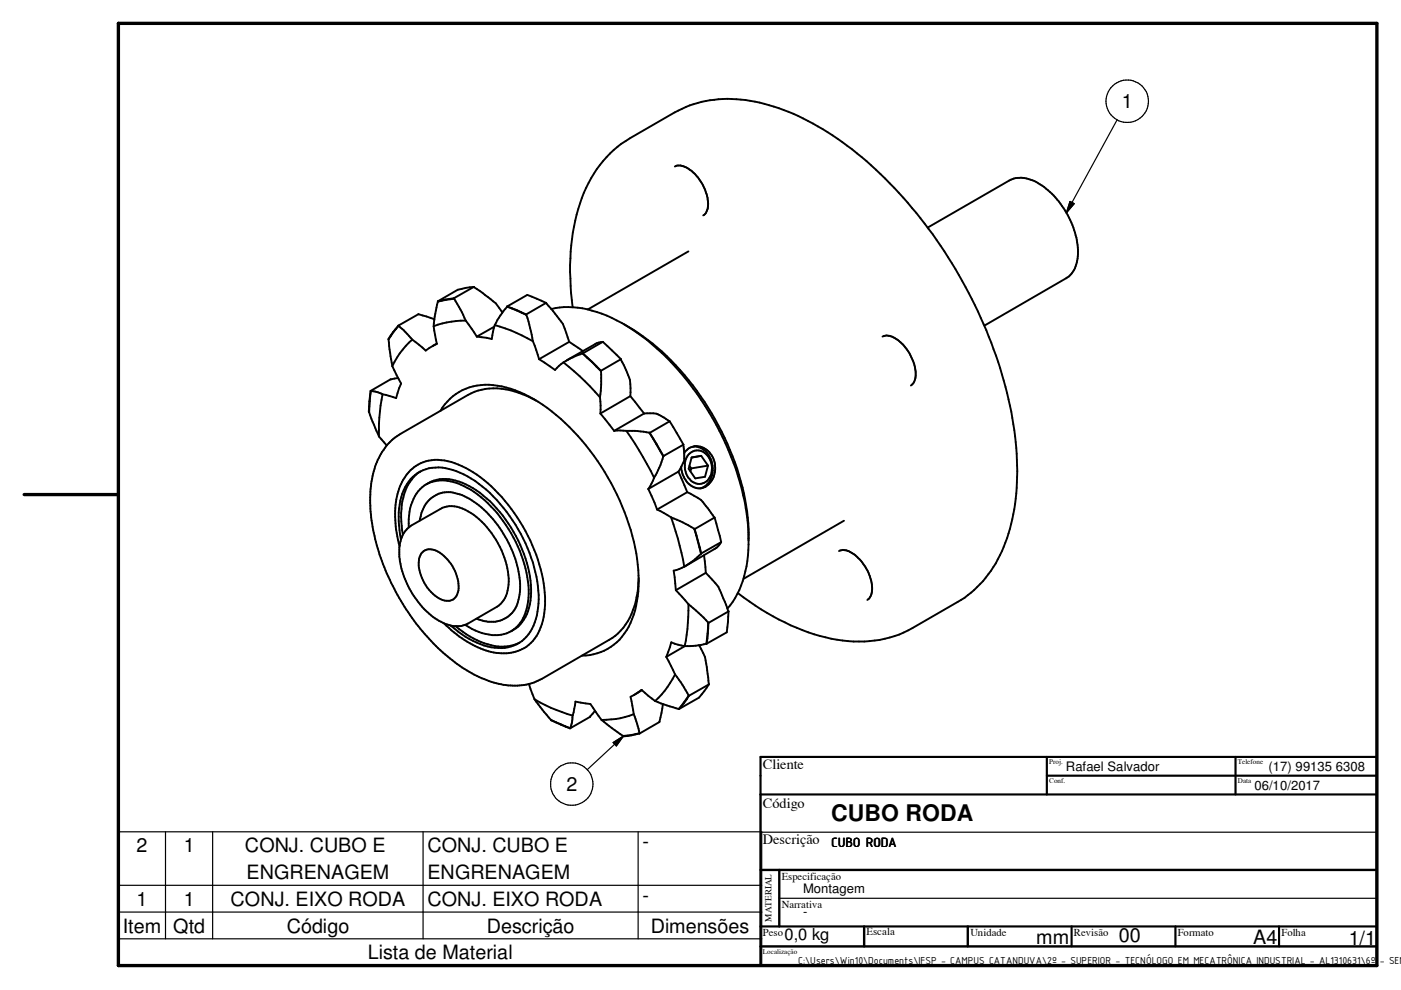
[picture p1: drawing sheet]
<svg xmlns="http://www.w3.org/2000/svg" width="297mm" height="210mm" viewBox="0 0 297 210" stroke-linecap="round" stroke-linejoin="round" font-family="sans-serif">
<g fill="none" stroke="#000" stroke-width=".41">
<path d="M143.1 35.3a3.6 3.6 0 0 1 3.9 1.3l1 1 .8 1.3a7.3 7.3 0 0 1 1 5.9l-.7 .9M146 53.3l-21.4 12.3M196.7 48.3l17.3-10a6.6 6.6 0 0 1 7 1.1 18.5 18.5 0 0 1 7.6 14.5 5.7 5.7 0 0 1-2.6 5.1l-17.3 10M82.4 72l.8 5.6M83.2 77.6l1.8 3.7-1 3.1-2.9-.8M84.5 69v.1M84.5 69l-1.1 1.4-1 1.6M84.5 69.1l2.9 2.9M84.5 69.1l-2.1 2.9M87.4 72l2.9 2.3 2.3-1.4M87.4 72l-1.4 1.4-1.3 1.5-1.5 2.7M91.9 69.2l.7 3.7"/>
<path d="M92.1 67.7l-3.4-1.1-4.2 2.4M92.6 72.9l-.8 .4M92.8 63.9v.1M92.8 64l-.6 3.2-.3 2M96.2 63.2l.1 .1M96.2 63.2l-3.4 .7M96.3 63.3l2.5 4.7M96.3 63.3l-3.5 .7M98.8 68l2.3 3.4M98.8 68l-2.1 .1-2 .3-2.8 .8M100.5 60.8l3.5 2.6a7.1 7.1 0 0 1 2.5 2.9M100.5 60.8l-3.4 .6-4.3 2.5"/>
<path d="M100.5 60.8l-4.3 2.4M104.8 69.3l-3.7 2.1M104.9 68.9l-.6 3-3.2-.5M104.9 68.9l3.4 1.2 4.7 2.2M107.5 65l-1.4 1.9-1.2 2M107.5 65l4 1.7M108.5 65.4l3.1 1.4M111.5 66.7l.1 .1M111.6 66.8l.6 2 .8 3.5M113 72.3l1.3 3.9M114.3 76.2l3.4 2.2 1.8-1.6M115.8 64.2l1 1.2a11.3 11.3 0 0 1 3.6 6.1l.3 1"/>
<path d="M115.8 64.2l-4-1.7-4.3 2.5M115.8 64.2l-4.3 2.5M116.9 65.5a19.7 19.7 0 0 1 13.9 2.4 49.9 49.9 0 0 1 20.1 19.8 53 53 0 0 1 7.8 24.5 28.4 28.4 0 0 1-1.9 12.9l-1.4 2.5-1.2 1.4M119.5 76.8l3.4 3 4.3 4.4M120.7 72.5l-6.4 3.7M120.7 72.5l2.9 1.9M121.4 65.2a51.1 51.1 0 0 1 1.6-22.1 24.4 24.4 0 0 1 10.5-13.8l9.5-5.5a25.3 25.3 0 0 1 19-1.8 53.7 53.7 0 0 1 18.7 9.7 97.1 97.1 0 0 1 34.3 59.5 47.9 47.9 0 0 1-2.2 24.8 23.5 23.5 0 0 1-9.8 11.6l-9.5 5.5a25.2 25.2 0 0 1-19.7 1.7 51.2 51.2 0 0 1-17.4-9.1M123.5 74.9h.1M123.5 74.9l3.9 3.8M123.5 74.9l-2.6 1.1-1.4 .8M123.6 74.9l3.8 3.7M127.4 78.6v.1"/>
<path d="M127.4 78.7l.1 2.8-.3 2.7M127.8 72.5l-1.3 .3-6.3 3.6M127.8 72.5l3.9 3.7M127.8 72.5l-4.2 2.4M131.7 76.2l.5 1.2a10.1 10.1 0 0 1 1.4 6.6M131.7 76.2l-4.3 2.4M132.9 69.1a55.8 55.8 0 0 1 18.9 20.9 54.8 54.8 0 0 1 6.9 22.9M187.1 71.4a3.2 3.2 0 0 1 3.5 .9l1.6 1.7 1.2 2.1a7.8 7.8 0 0 1 .7 4.1l-.4 1-.6 .5M78.3 87.4l2 5.1M78.6 82.9h.1M78.6 82.9l-.3 2.2v2.3M78.7 82.9l1.5 .3 .9 .4"/>
<path d="M78.7 82.9l-.4 4.5M80.3 92.5l1.7 1.9M81.1 83.6l-.2 1.2a37.7 37.7 0 0 0-.6 7.7M84.4 80.1l-1.6 .3-4.2 2.5M89.2 99.9a9.7 9.7 0 0 0-4.1 8v2.7l.3 2.8M93.4 87.1a11.5 11.5 0 0 1 13-5.2 30.3 30.3 0 0 1 14.3 8.7 51.7 51.7 0 0 1 14.4 27.9 23.3 23.3 0 0 1-2.2 15.1 11.1 11.1 0 0 1-9.5 5.4M113.7 85a16.4 16.4 0 0 0-12.3-2.2l-2.2 .9-14.3 8.3a13.8 13.8 0 0 0-6.1 10 38 38 0 0 0 4.8 22.8 45.1 45.1 0 0 0 14.4 16.7 23.9 23.9 0 0 0 9.2 3.7 11.7 11.7 0 0 0 7.7-1.3l14.3-8.3a13.4 13.4 0 0 0 6-10l.2-3M127.2 84.2l.1 3.5M127.3 87.7l2.9 3.7M130.2 91.4h2.6M132.8 91.4h2.4l2.5 .3M132.8 91.4l2.7 4.1 3.2 5.8"/>
<path d="M133.6 84l-6.3 3.7M133.6 84l3 3.7M136.6 87.7a5.7 5.7 0 0 1 5 1.4l.4 .2M136.6 87.7l-6.4 3.7M137.7 91.7v.1M137.7 91.7l2.9 5.1M137.7 91.8l3 4.9M140.6 96.8l-.6 1.8-1.3 2.7M140.7 96.7l-.1 .1M142 89.3l2.9 5M142 89.3l-4.3 2.5M143.8 100l-6.3 3.7"/>
<path d="M143.8 100l1.9 4.4M144.9 94.3l.1 1.4a4.3 4.3 0 0 1-.8 3.8l-.4 .5M144.9 94.3l-4.2 2.4M145.1 96.1a3.4 3.4 0 0 1 5.7 .3 4.7 4.7 0 0 1-1.9 7.1 3.9 3.9 0 0 1-4.2-3l-.3-1.5M146 96.3a2.68 2.68 0 0 1 4.5 1.2 3.6 3.6 0 0 1-1.5 5 2.98 2.98 0 0 1-3.6-2.5 3.9 3.9 0 0 1 .6-3.7zM146.2 98.8l.4 .5M146.6 99.3l-.2 .6M146.9 94.7a4.2 4.2 0 0 1 4.2 4.1 4.2 4.2 0 0 1-2.6 4.7M148.7 96.6l1.4 2.1M148.7 96.6l-2.1 .4-.6 2.4 1.4 2 2.1-.3 .6-2.4M148.7 96.6l-2.1 .4M150.1 98.7l-3.5 .6"/>
<path d="M84.7 115.8a19.5 19.5 0 0 1 .6-13.6 8.2 8.2 0 0 1 9.7-4.4 23.5 23.5 0 0 1 12.1 8.4 37.3 37.3 0 0 1 8 16.5 18.1 18.1 0 0 1-1 11.6 8.5 8.5 0 0 1-10 3.9 22.2 22.2 0 0 1-10-6M85 114.4a5.5 5.5 0 0 1 2.2-3l6.2-3.5a6 6 0 0 1 6.4 .9 18.6 18.6 0 0 1 8 15.2 5.6 5.6 0 0 1-2.4 4.7l-6.2 3.5a4.8 4.8 0 0 1-3.7 .4M85 114.4l-.3 1.3a17.2 17.2 0 0 0 4.4 12.5 12.5 12.5 0 0 0 6.4 4.4M85 114.4a17.7 17.7 0 0 1 .6-10.5 7.9 7.9 0 0 1 10.4-4.2 25.1 25.1 0 0 1 12 9.7 30.2 30.2 0 0 1 6.2 18.6 10 10 0 0 1-4.6 8.6 10.6 10.6 0 0 1-9.3-.7l-2.4-1.4-2.4-1.9M86.7 111.8a10.2 10.2 0 0 1 2.8-8.5 7.5 7.5 0 0 1 8.2-.6 24.3 24.3 0 0 1 10.7 10.4 24.4 24.4 0 0 1 3.6 14.4 8.2 8.2 0 0 1-4 6.5 8.7 8.7 0 0 1-7.9-.7l-1.5-.8M89 110.4a7.4 7.4 0 0 1 2.5-4.8 5.9 5.9 0 0 1 6-.8 20.7 20.7 0 0 1 10.7 11 19 19 0 0 1 1.9 10.8 5.9 5.9 0 0 1-5.1 5.2h-1.5l-2.5-.6M89.3 117.3a2.8 2.8 0 0 1 4-.1 9.3 9.3 0 0 1 3.9 8 2.42 2.42 0 0 1-3.8 1.8 9 9 0 0 1-4.5-8.6zM90.4 102.7a7.9 7.9 0 0 1 7.6-.3 24.3 24.3 0 0 1 11.4 11.3 22.9 22.9 0 0 1 2.9 14.4 8 8 0 0 1-3.9 5.8M137.5 103.7l1.8 4.3M138.7 101.3l-1.2 2.4M139.3 108l3 1.7M142.3 109.7l2.4 1 2.5 1.4"/>
<path d="M142.3 109.7l1.4 4.5 1.4 5.9M145.7 104.4l.7 .3a8.4 8.4 0 0 1 4 3.5l1.1 1.5M145.7 104.4l-6.4 3.6M147.2 112.1l.1 .1M147.2 112.1l1.4 5.3M147.3 112.2l1.4 5.1M148.6 117.4l-1.7 1.5-1.3 .9M148.7 117.3l-.1 .1M149.3 117.7l.3 3.8M151.5 109.7l1.4 5.2M151.5 109.7l-4.2 2.5M152.9 114.9l-1 1.3-6.8 3.9"/>
<path d="M152.9 114.9l-4.2 2.4M177.9 116.8a2.76 2.76 0 0 1 2.4 .3l.8 .5a9.3 9.3 0 0 1 3.7 8.3l-.5 1-.4 .3M178.9 110.4l-21.3 12.3M96.6 132.8a16.7 16.7 0 0 0 9.7 4.3 8.6 8.6 0 0 0 3.8-.8M141.3 139.3l1.8 3.7M143.3 125.1l2.7 3M145.1 120.1l-2.3 .9 .5 4.1M145.2 137l-2.9-.8-1 3.1M145.2 137l-3.9 2.3M146 128.1l3.2 2.8 1 1.1M146 128.1l-.2 5.2-.6 3.7M148.2 136.8a14.5 14.5 0 0 1 2 6.8l.1 1.5"/>
<path d="M149.6 121.5a12.8 12.8 0 0 1 3.3 4.1l1.6 4M149.6 121.5l-6.3 3.6M149.8 136.5h.1M149.8 136.5l-2.3 .4-2.3 .1M150.2 132v.1M150.2 132l-.4 4.5M150.2 132.1l-.4 4.4M154.5 129.6l-.4 4.5-4.3 2.4M154.5 129.6l-4.3 2.5M112.1 145l1.2 3.3M113.3 148.3l3.5 4.3M113.3 148.3l3.5 1.8 4.6 1.6"/>
<path d="M116.8 152.6l3.1 1.5M116.8 152.6l3.1 1.4M119.9 154l1 .4M119.9 154.1l1 .3M120.9 154.4h.1M121.4 151.7l.6-2.9 3.2 .5 2.3 3.4M121.4 151.7l-.1 1.4-.4 1.3M126.1 150.7l-1 1.3-4.2 2.4M127.5 152.7l4.6 3.3M134.4 151.4l1.2 4M134.4 151.4l-1 .4a17.4 17.4 0 0 1-5.9 .9M135.6 155.4a7.7 7.7 0 0 1-3.5 .6"/>
<path d="M135.6 155.4v.1M135.6 155.5l-3.5 .5M136.1 146.3l-1.6 1M138.9 148.6l-2.9-2.3-2.3 1.4 .7 3.7M138.9 148.6l5 1.7M140.5 149.3l-.7 3.8-4.2 2.4M143.1 143l1.2 1.6 1.7 2.8M143.1 143l-2.2 3.5-2 2.1M143.9 150.3h.1M146 147.4v.1M146 147.4l-2.1 2.9M146 147.5l-2 2.8"/>
<path d="M150.3 145.1l-2.1 2.8-4.2 2.4M150.3 145.1l-4.3 2.4"/>
</g>
<path d="M25.1 5h266.8v199.7h-266.8zM5.1 104.9h20" fill="none" stroke="#000" stroke-width=".71"/>
<path d="M222 160.5v7.9M222 164.5h69.9M262 160.5v7.9M291.9 168.4h-130.7v-7.9h130.7v44.2h-64.7M161.2 196.4h130.7M227.2 196.4v4.3M249.2 196.4v4.3M271.2 196.4v4.3" fill="none" stroke="#000" stroke-width=".46"/>
<g fill="none" stroke="#000" stroke-width=".25">
<path d="M236.9 25.4l-10.8 19.7M226.9 42.7l.8 .5-1.6 1.9zM130 157.4l2.2-1.3-1.5 2.1zM132.2 156.1l-7.7 7.1M25.1 176.4h136.4v28.3h-136.4zM35.1 176.4v22.7M45.1 176.4v22.7M89.7 176.4v22.7M135.3 176.4v22.7M161.2 176.4h130.7M25.1 187.7h136.4M25.1 193.4h136.4"/>
<path d="M25.1 199.1h136.4M165.2 190.5h126.7"/>
<circle cx="239" cy="21.5" r="4.5"/>
<circle cx="121.2" cy="166.3" r="4.5"/>
</g>
<path d="M161.2 168.4v36.3h88M161.2 184.4h130.7M165.2 184.4v12M183.2 196.4v4.3M205.2 196.4v4.3M161.2 200.7h130.7" fill="none" stroke="#000" stroke-width=".51"/>
<path d="M226.9 42.7l.8 .5-1.6 1.9zM130 157.4l2.2-1.3-1.5 2.1z" fill="#000"/>
<text font-size="4.9" x="176.2" y="174">CUBO RODA</text>
<g font-size="4.2">
<text x="237.8" y="23">1</text>
<text x="120.1" y="167.8">2</text>
<text x="136.2" y="179.8">-</text>
<text x="29" y="180.7">2</text>
<text x="38.9" y="180.7">1</text>
<text x="51.9" y="180.7">CONJ. CUBO E</text>
<text x="90.6" y="180.7">CONJ. CUBO E</text>
<text x="52.3" y="186.4">ENGRENAGEM</text>
<text x="90.6" y="186.4">ENGRENAGEM</text>
<text x="136.2" y="191.2">-</text>
<text x="26" y="197.7">Item</text>
<text x="29" y="192.1">1</text>
<text x="36.7" y="197.7">Qtd</text>
<text x="38.9" y="192.1">1</text>
<text x="48.9" y="192.1">CONJ. EIXO RODA</text>
<text x="60.8" y="197.7">Código</text>
<text x="90.6" y="192.1">CONJ. EIXO RODA</text>
<text x="103.2" y="197.7">Descrição</text>
<text x="138" y="197.7">Dimensões</text>
<text x="78" y="203.4">Lista de Material</text>
<text x="219.7" y="200.2">mm</text>
<text x="237.2" y="199.6">00</text>
<text x="265.7" y="200.1">A4</text>
<text x="286" y="200.4">1/1</text>
</g>
<text font-size="3.5" x="166.3" y="199.3">0,0 kg</text>
<text font-size="3.1" x="176.2" y="179.6">CUBO RODA</text>
<g font-size="3">
<text x="161.8" y="163.1">Cliente</text>
<text x="161.8" y="171.4">Código</text>
<text x="161.8" y="179">Descrição</text>
</g>
<g font-size="2.8">
<text x="226" y="163.5">Rafael Salvador</text>
<text x="266" y="167.5">06/10/2017</text>
<text x="268.9" y="163.5">(17) 99135 6308</text>
<text x="170.3" y="189.4">Montagem</text>
<text x="170.3" y="194.3">-</text>
</g>
<g font-size="2.3">
<text x="183.7" y="198.2">Escala</text>
<text x="169.2" y="204.3">C:\Users\Win10\Documents\IFSP - CAMPUS CATANDUVA\2º - SUPERIOR - TECNÓLOGO EM MECATRÔNICA INDUSTRIAL - AL1310631\6º - SEM</text>
</g>
<g font-size="2.2">
<text x="165.8" y="186.5">Especificação</text>
<text x="165.8" y="192.5">Narrativa</text>
<text x="161.8" y="198.5">Peso</text>
<text x="205.7" y="198.5">Unidade</text>
<text x="227.7" y="198.5">Revisão</text>
<text x="249.7" y="198.5">Formato</text>
<text x="271.7" y="198.5">Folha</text>
</g>
<text font-size="2" x="163.6" y="195.5" transform="rotate(-90 163.6 195.5)">MATERIAL</text>
<g font-size="1.5">
<text x="222.5" y="162">Proj.</text>
<text x="222.5" y="166">Conf.</text>
<text x="262.5" y="166">Data</text>
<text x="262.5" y="162">Telefone</text>
<text x="161.8" y="202.2">Localização</text>
</g>
</svg>
